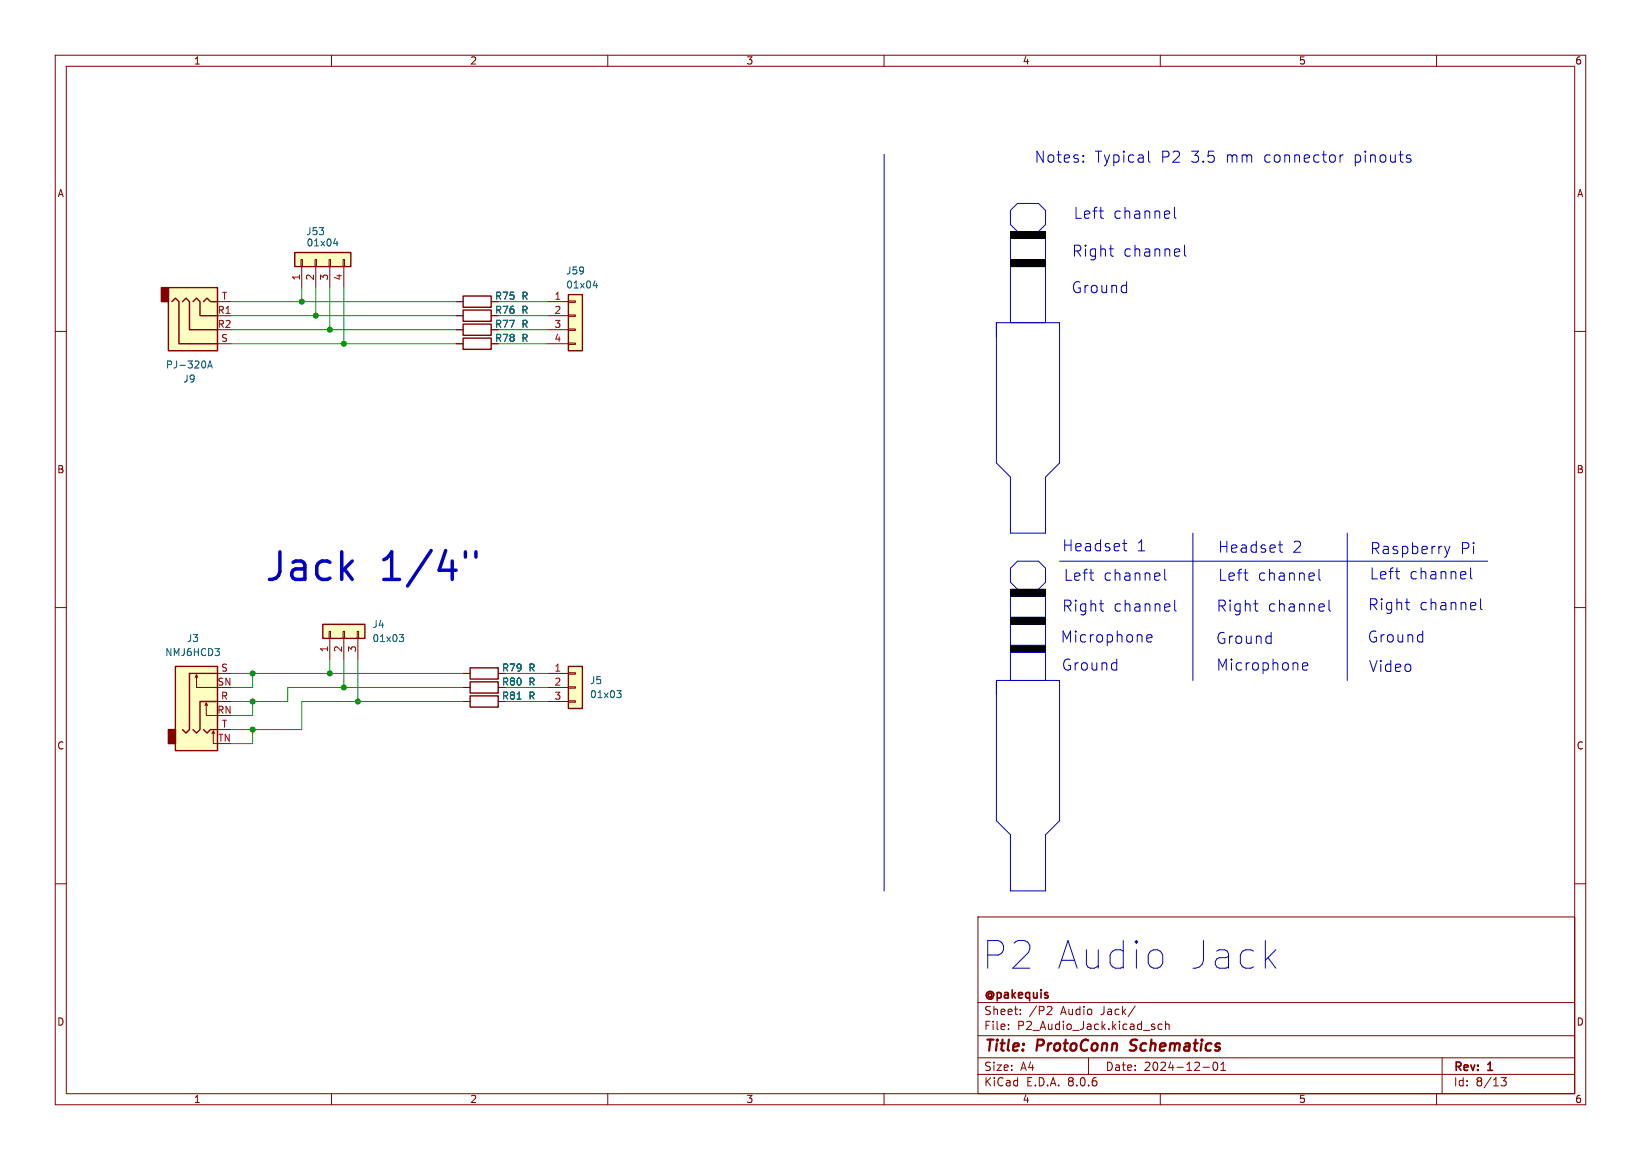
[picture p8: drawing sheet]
<svg xmlns="http://www.w3.org/2000/svg" width="297mm" height="210mm" viewBox="0 0 297 210" stroke-linecap="round" stroke-linejoin="round" font-family="sans-serif">
<g fill="none" stroke="#840000" stroke-width=".18">
<path d="M10 10h277v190h-277zM12 12h273v186h-273zM60 10v2M110 10v2M160 10v2M210 10v2M260 10v2M10 60h2M82.5 59.7h1.3M88.9 59.7h1.3M285 60h2M10 110h2"/>
<path d="M285 110h2M83.8 127h1.3M83.8 124.5h1.3M90.2 127h1.2M90.2 124.5h1.2M10 160h2M285 160h2M177 166h108v32h-108zM60 198v2M110 198v2M160 198v2M177 194.5h108"/>
<path d="M177 191.5h108M177 187.5h108M177 181.5h108M182.5 186.3v.1M182.5 185.5v.1M184.7 183.6v.1M184.7 182.8v.1M189.7 182.2l.5 .1 .2 .3-.9 1.1h.9M197 191.5v3M205.5 182.1l-1.3 2M210 198v2M210.3 185.5l-.4-.1-.3 .3v.4l.1 .2h.6"/>
<path d="M211 185.5l.2-.1 .3 .1 .1 .9M211 184.9v1.5M217.7 193.2h1.2M219.7 192.4l.2-.1a.8 .8 0 0 1 .5 .7 .8 .8 0 0 1-.5 .8l-.2-.1-.2-.5zM221 193.8h.8M221 192.7l.4-.4v1.5M260 198v2M261 191.5v6.5M271.7 195.1h.9l-.5 .6 .4 .1v.7l-.2 .1-.6-.1"/>
</g>
<path d="M204.5 190.1l.2 .1M204.8 188.4l-.2 .4 .1 .2" fill="none" stroke="#840000" stroke-width=".4"/>
<path d="M182.9 47h6.3v1.3h-6.3zM182.9 41.9h6.3v1.3h-6.3zM182.9 116.8h6.3v1.3h-6.3zM182.9 106.7h6.3v1.3h-6.3zM182.9 111.8h6.3v1.2h-6.3z" fill="#000"/>
<path d="M83.8 58.7h5.1v2h-5.1zM85.1 126h5.1v2h-5.1zM85.1 123.4h5.1v2.1h-5.1z" fill="none" stroke="#840000" stroke-width=".25"/>
<path d="M93.6 126.6h.7" fill="none" stroke="#006464" stroke-width=".18"/>
<path d="M58.4 113h7.6v2.6h-7.6z" fill="#ffffc2"/>
<path d="M59.6 114.3h.2v1.3h-.2zM59.7 115.6v3.8M62.1 114.3h.3v1.3h-.3zM62.2 115.6v3.8M64.6 114.3h.3v1.3h-.3zM64.8 115.6v3.8" fill="none" stroke="#840000" stroke-width=".18"/>
<path d="M58.4 113h7.6v2.6h-7.6z" fill="none" stroke="#840000" stroke-width=".25"/>
<path d="M72.3 114.9h.7l-.4 .5 .4 .1v.4l-.2 .2h-.4" fill="none" stroke="#006464" stroke-width=".18"/>
<path d="M102.9 53.3h2.5v10.2h-2.5z" fill="#ffffc2"/>
<g fill="none" stroke="#840000" stroke-width=".18">
<path d="M82.5 54.6h1.3M82.5 57.2h1.3M88.9 54.6h1.3M88.9 57.2h1.3M99.1 54.6h3.8M99.1 57.2h3.8M99.1 59.7h3.8M102.9 59.6h1.2v.2h-1.2zM102.9 57h1.2v.3h-1.2zM102.9 54.5h1.2v.2h-1.2zM82.5 62.2h1.3M88.9 62.2h1.3"/>
<path d="M99.1 62.2h3.8M102.9 62.1h1.2v.3h-1.2zM83.8 121.9h1.3M90.2 121.9h1.2"/>
</g>
<path d="M83.8 56.1h5.1v2.1h-5.1zM83.8 53.6h5.1v2h-5.1zM102.9 53.3h2.5v10.2h-2.5zM83.8 61.2h5.1v2h-5.1zM85.1 120.9h5.1v2h-5.1z" fill="none" stroke="#840000" stroke-width=".25"/>
<path d="M107.4 51.7h.8M108 51.3v.8" fill="none" stroke="#006464" stroke-width=".18"/>
<path d="M30.5 52.1h8.9v11.4h-8.9z" fill="#ffffc2"/>
<path d="M29.2 52.1h1.3v2.5h-1.3z" fill="#840000" stroke="#840000" stroke-width=".25"/>
<path d="M30.5 52.1h8.9v11.4h-8.9zM31.1 54.6l.6-.6 .7 .6v7.6h7M33 54.6l.7-.6 .6 .6v5.1h5.1M34.9 54.6l.7-.6 .6 .6v2.6h3.2M36.8 54.6l.7-.6 .6 .6h1.3" fill="none" stroke="#840000" stroke-width=".25"/>
<path d="M39.4 57.2h2.5M39.4 54.6h2.5M39.4 62.2h2.5" fill="none" stroke="#840000" stroke-width=".18"/>
<path d="M37.6 66.6l.4-1.3 .4 1.3M37.7 66.3h.6" fill="none" stroke="#006464" stroke-width=".18"/>
<path d="M102.9 120.7h2.5v7.6h-2.5z" fill="#ffffc2"/>
<path d="M99.1 121.9h3.8M99.1 124.5h3.8M99.1 127h3.8M102.9 126.9h1.2v.2h-1.2zM102.9 124.3h1.2v.3h-1.2zM102.9 121.8h1.2v.2h-1.2z" fill="none" stroke="#840000" stroke-width=".18"/>
<path d="M102.9 120.7h2.5v7.6h-2.5z" fill="none" stroke="#840000" stroke-width=".25"/>
<path d="M111.6 125h.8l-.4 .5 .4 .1v.5l-.2 .2h-.4" fill="none" stroke="#006464" stroke-width=".18"/>
<path d="M53.3 45.7h10.2v2.6h-10.2z" fill="#ffffc2"/>
<path d="M54.5 47h.2v1.3h-.2zM54.6 48.3v3.8M57 47h.3v1.3h-.3zM57.1 48.3v3.8M59.6 47h.2v1.3h-.2zM59.7 48.3v3.8M62.1 47h.3v1.3h-.3zM62.2 48.3v3.8" fill="none" stroke="#840000" stroke-width=".18"/>
<path d="M53.3 45.7h10.2v2.6h-10.2z" fill="none" stroke="#840000" stroke-width=".25"/>
<path d="M60.4 44.1h.8M61 43.7v.8" fill="none" stroke="#006464" stroke-width=".18"/>
<path d="M31.7 120.7h7.7v15.2h-7.7z" fill="#ffffc2"/>
<path d="M30.5 132.1h1.2v2.5h-1.2z" fill="#840000" stroke="#840000" stroke-width=".25"/>
<g fill="none" stroke="#840000" stroke-width=".18">
<path d="M82.5 54.6h1.3M82.5 59.7h1.3M82.5 57.2h1.3M88.9 54.6h1.3M88.9 59.7h1.3M88.9 57.2h1.3M82.5 62.2h1.3M88.9 62.2h1.3M35.3 122.7l.3-.5v2.3h3.8M35.6 122.2l.2 .5M37.1 127.8l.2-.5v2.2h2.1M37.3 127.3l.3 .5"/>
<path d="M38.4 132.8l.2-.5v2.3h.8M38.6 132.3l.3 .5M39.4 127h2.5M39.4 121.9h2.5M39.4 132.1h2.5M83.8 127h1.3M83.8 121.9h1.3M83.8 124.5h1.3M90.2 127h1.2M90.2 121.9h1.2M90.2 124.5h1.2"/>
</g>
<path d="M31.7 120.7h7.7v15.2h-7.7zM36.8 132.1l.7 .6 .6-.6h1.3M39.4 127h-3.2v5.1l-.6 .6-.7-.6M39.4 121.9h-5.1v10.2l-.6 .6-.7-.6" fill="none" stroke="#840000" stroke-width=".25"/>
<g fill="none" stroke="#0000c2" stroke-width=".18">
<path d="M160 27.9v133.4M196.1 29.2l.1 .1-.1 .1M196.1 29.2l-.1 .1 .1 .1M196.1 28.1v.2M196.1 29.2v.2M196.1 28.1l.1 .1-.1 .1M196.1 28.1l-.1 .1 .1 .1M207.9 27.4v1.7l.3 .3M212.6 37.5v1.7l.3 .3M242.5 28v1.4M243.1 28l-.4 .1-.2 .3M254.8 28l.5 .1"/>
<path d="M254.8 28.7l.5 .1 .1 .3-.3 .3h-.4M180.3 58.4h11.5v25.4l-2.6 2.6v10.1h-6.3v-10.1l-2.6-2.6zM182.9 43.2h6.3v3.8h-6.3zM182.9 48.3h6.3v10.1h-6.3zM184.1 41.9l-1.2-1.3v-2.5l1.2-1.3h3.9l1.2 1.3v2.5l-1.2 1.3M200.8 45.1h.7M201.3 46.4h.2M214.4 44.4v1.7l.3 .3M203.2 98.4h.7M203.5 99.4l.1 .2 .3 .1M215.9 96.5v26.7M231.4 98.6h.7"/>
<path d="M231.7 99.7l.1 .2 .3 .1M243.8 96.5v26.7M261.5 98.9l.4 1.3M262.4 98.9l-.5 1.3M182.9 108h6.3v3.8h-6.3zM182.9 118.1h6.3v5.1h-6.3zM182.9 113h6.3v3.8h-6.3zM184.1 106.7l-1.2-1.3v-2.5l1.2-1.3h3.9l1.2 1.3v2.5l-1.2 1.3M191.8 101.6h77.4M199 109.3h.7M199.5 110.6h.2M207.5 115.6l1-.2-.1-.4-.6-.1-.3 .3 .1 .9 .2 .1 .6-.1"/>
<path d="M210.8 103.1v1.7l.3 .3M212.6 108.6v1.8l.3 .2M226.9 109.3h.8M227.5 110.6h.2M238.7 103.1v1.7l.3 .3M240.5 108.6v1.8l.3 .2M254.4 109.1h.7M254.9 110.4h.2M261.9 100.2l-.2 .6M266.2 102.8v1.7l.2 .3M268 108.4v1.7l.3 .3M180.3 123.2h11.5v25.4l-2.6 2.5v10.2h-6.3v-10.2l-2.6-2.5z"/>
<path d="M235.7 120.7l1-.2-.1-.4-.6-.1-.3 .3 .1 .9 .2 .1 .6-.1"/>
</g>
<path d="M84.2 99.9v1M86.1 99.9v1" fill="none" stroke="#0000c2" stroke-width=".63"/>
<path d="M182.9 47h6.3v1.3h-6.3zM182.9 41.9h6.3v1.3h-6.3zM182.9 116.8h6.3v1.3h-6.3zM182.9 106.7h6.3v1.3h-6.3zM182.9 111.8h6.3v1.2h-6.3z" fill="none" stroke="#000" stroke-width=".18"/>
<g fill="none" stroke="#009600" stroke-width=".18">
<path d="M41.9 54.6h40.6M41.9 57.2h40.6M41.9 59.7h40.6M54.6 52.1v2.5M57.1 52.1v5.1M59.7 52.1v7.6M62.2 52.1v10.1M90.2 54.6h8.9M90.2 57.2h8.9M90.2 59.7h8.9M41.9 62.2h40.6M90.2 62.2h8.9"/>
<path d="M59.7 119.4v2.5M62.2 119.4v5.1M64.8 119.4v7.6M41.9 121.9h41.9M45.7 121.9v2.6h-3.8M45.7 127v2.5h-3.8M45.7 132.1v2.5h-3.8M83.8 124.5h-31.7v2.5h-10.2M83.8 127h-29.2v5.1h-12.7M91.4 124.5h7.7M91.4 127h7.7M91.4 121.9h7.7"/>
</g>
<path d="M93.6 126.6h.7" fill="none" stroke="#006464" stroke-width=".18"/>
<g fill="#009600" stroke="#009600" stroke-width=".18">
<circle cx="64.8" cy="127" r=".46"/>
<circle cx="62.2" cy="124.5" r=".46"/>
<circle cx="45.7" cy="127" r=".46"/>
<circle cx="45.7" cy="121.9" r=".46"/>
<circle cx="45.7" cy="132.1" r=".46"/>
<circle cx="59.7" cy="121.9" r=".46"/>
<circle cx="57.1" cy="57.2" r=".46"/>
<circle cx="54.6" cy="54.6" r=".46"/>
<circle cx="62.2" cy="62.2" r=".46"/>
<circle cx="59.7" cy="59.7" r=".46"/>
</g>
<g font-size="7" fill="#0000c2">
<text x="47.6" y="106.1">Jack</text>
<text x="69" y="106.1">1/4&quot;</text>
<text x="177.9" y="175.7">P2 Audio</text>
<text x="214.4" y="175.7">Jack</text>
</g>
<g font-size="2.8" fill="#0000c2">
<text x="187.2" y="29.7">Notes:</text>
<text x="198.1" y="29.7">Typical</text>
<text x="210" y="29.7">P2</text>
<text x="215.5" y="29.7">3.5</text>
<text x="221.9" y="29.7">mm</text>
<text x="228.8" y="29.7">connector</text>
<text x="245.1" y="29.7">pinouts</text>
<text x="194.3" y="39.8">Left</text>
<text x="201.5" y="39.8">channel</text>
<text x="194" y="46.7">Right</text>
<text x="203.3" y="46.7">channel</text>
<text x="193.9" y="53.3">Ground</text>
<text x="192.2" y="100">Headset</text>
<text x="205.7" y="100">1</text>
<text x="220.4" y="100.3">Headset</text>
<text x="233.9" y="100.3">2</text>
<text x="247.9" y="100.5">Raspberry</text>
<text x="264.3" y="100.5">Pi</text>
<text x="192.5" y="105.4">Left</text>
<text x="199.7" y="105.4">channel</text>
<text x="220.4" y="105.4">Left</text>
<text x="227.6" y="105.4">channel</text>
<text x="247.8" y="105.1">Left</text>
<text x="255" y="105.1">channel</text>
<text x="192.2" y="111">Right</text>
<text x="201.5" y="111">channel</text>
<text x="220.1" y="111">Right</text>
<text x="229.4" y="111">channel</text>
<text x="247.6" y="110.7">Right</text>
<text x="256.9" y="110.7">channel</text>
<text x="191.9" y="116.5">Microphone</text>
<text x="220" y="116.8">Ground</text>
<text x="247.5" y="116.5">Ground</text>
<text x="192.1" y="121.6">Ground</text>
<text x="220.1" y="121.6">Microphone</text>
<text x="247.7" y="121.9">Video</text>
</g>
<g font-size="2.8" fill="#840000">
<text x="178" y="190.9">Title:</text>
<text x="187.7" y="190.9">ProtoConn</text>
<text x="205.4" y="190.9">Schematics</text>
</g>
<g font-size="2.1" fill="#840000">
<text x="178" y="184">Sheet:</text>
<text x="178" y="181.2">@pakequis</text>
<text x="186.2" y="184">/P2</text>
<text x="192" y="184">Audio</text>
<text x="199.4" y="184">Jack/</text>
<text x="178" y="186.7">File:</text>
<text x="184.1" y="186.7">P2_Audio_Jack.kicad_sch</text>
<text x="178" y="196.9">KiCad</text>
<text x="178" y="194.1">Size:</text>
<text x="184.7" y="194.1">A4</text>
<text x="185.7" y="196.9">E.D.A.</text>
<text x="193.3" y="196.9">8.0.6</text>
<text x="200" y="194.1">Date:</text>
<text x="207" y="194.1">2024-12-01</text>
<text x="263" y="194.3">Rev:</text>
<text x="263" y="196.9">Id:</text>
<text x="267.1" y="196.9">8/13</text>
<text x="269.4" y="194.3">1</text>
</g>
<g font-size="1.8" fill="#840000">
<text x="35" y="11.9">1</text>
<text x="85" y="11.9">2</text>
<text x="135" y="11.9">3</text>
<text x="185" y="11.9">4</text>
<text x="235" y="11.9">5</text>
<text x="285" y="11.9">6</text>
<text x="10.3" y="35.9">A</text>
<text x="285.3" y="35.9">A</text>
<text x="10.3" y="85.9">B</text>
<text x="285.3" y="85.9">B</text>
<text x="10.3" y="135.9">C</text>
<text x="285.3" y="135.9">C</text>
<text x="10.3" y="185.9">D</text>
<text x="285.3" y="185.9">D</text>
<text x="35" y="199.9">1</text>
<text x="85" y="199.9">2</text>
<text x="135" y="199.9">3</text>
<text x="185" y="199.9">4</text>
<text x="235" y="199.9">5</text>
<text x="285" y="199.9">6</text>
</g>
<g font-size="1.8" fill="#006464">
<text x="55.3" y="42.8">J53</text>
<text x="55.4" y="44.8">01x04</text>
<text x="102.4" y="52.4">01x04</text>
<text x="102.4" y="49.9">J59</text>
<text x="89.5" y="59.5">R77</text>
<text x="89.5" y="57">R76</text>
<text x="89.5" y="54.5">R75</text>
<text x="94.3" y="59.5">R</text>
<text x="94.3" y="57">R</text>
<text x="94.3" y="54.5">R</text>
<text x="89.5" y="62.1">R78</text>
<text x="94.3" y="62.1">R</text>
<text x="29.9" y="66.9">PJ-320A</text>
<text x="33.1" y="69.4">J9</text>
<text x="67.3" y="113.9">J4</text>
<text x="29.8" y="119">NMJ6HCD3</text>
<text x="33.7" y="116.4">J3</text>
<text x="67.3" y="116.4">01x03</text>
<text x="90.8" y="124.3">R80</text>
<text x="90.8" y="121.8">R79</text>
<text x="95.5" y="124.3">R</text>
<text x="95.5" y="121.8">R</text>
<text x="106.7" y="124.1">J5</text>
<text x="90.8" y="126.8">R81</text>
<text x="95.5" y="126.8">R</text>
<text x="106.7" y="126.6">01x03</text>
</g>
<g font-size="1.8" fill="#a90000">
<text x="54.4" y="50.9" transform="rotate(-90 54.4 50.9)">1</text>
<text x="56.9" y="50.9" transform="rotate(-90 56.9 50.9)">2</text>
<text x="59.4" y="50.9" transform="rotate(-90 59.4 50.9)">3</text>
<text x="62" y="50.9" transform="rotate(-90 62 50.9)">4</text>
<text x="39.3" y="56.9">R1</text>
<text x="39.3" y="59.4">R2</text>
<text x="40.1" y="54.4">T</text>
<text x="100.3" y="54.4">1</text>
<text x="100.3" y="56.9">2</text>
<text x="100.3" y="59.4">3</text>
<text x="39.9" y="62">S</text>
<text x="100.3" y="62">4</text>
<text x="59.4" y="118.2" transform="rotate(-90 59.4 118.2)">1</text>
<text x="62" y="118.2" transform="rotate(-90 62 118.2)">2</text>
<text x="64.5" y="118.2" transform="rotate(-90 64.5 118.2)">3</text>
<text x="39.3" y="124.2">SN</text>
<text x="39.9" y="121.7">S</text>
<text x="100.3" y="121.7">1</text>
<text x="100.3" y="124.2">2</text>
<text x="39.2" y="129.3">RN</text>
<text x="39.9" y="126.7">R</text>
<text x="40.1" y="131.8">T</text>
<text x="100.3" y="126.7">3</text>
<text x="39.4" y="134.4">TN</text>
</g>
</svg>
